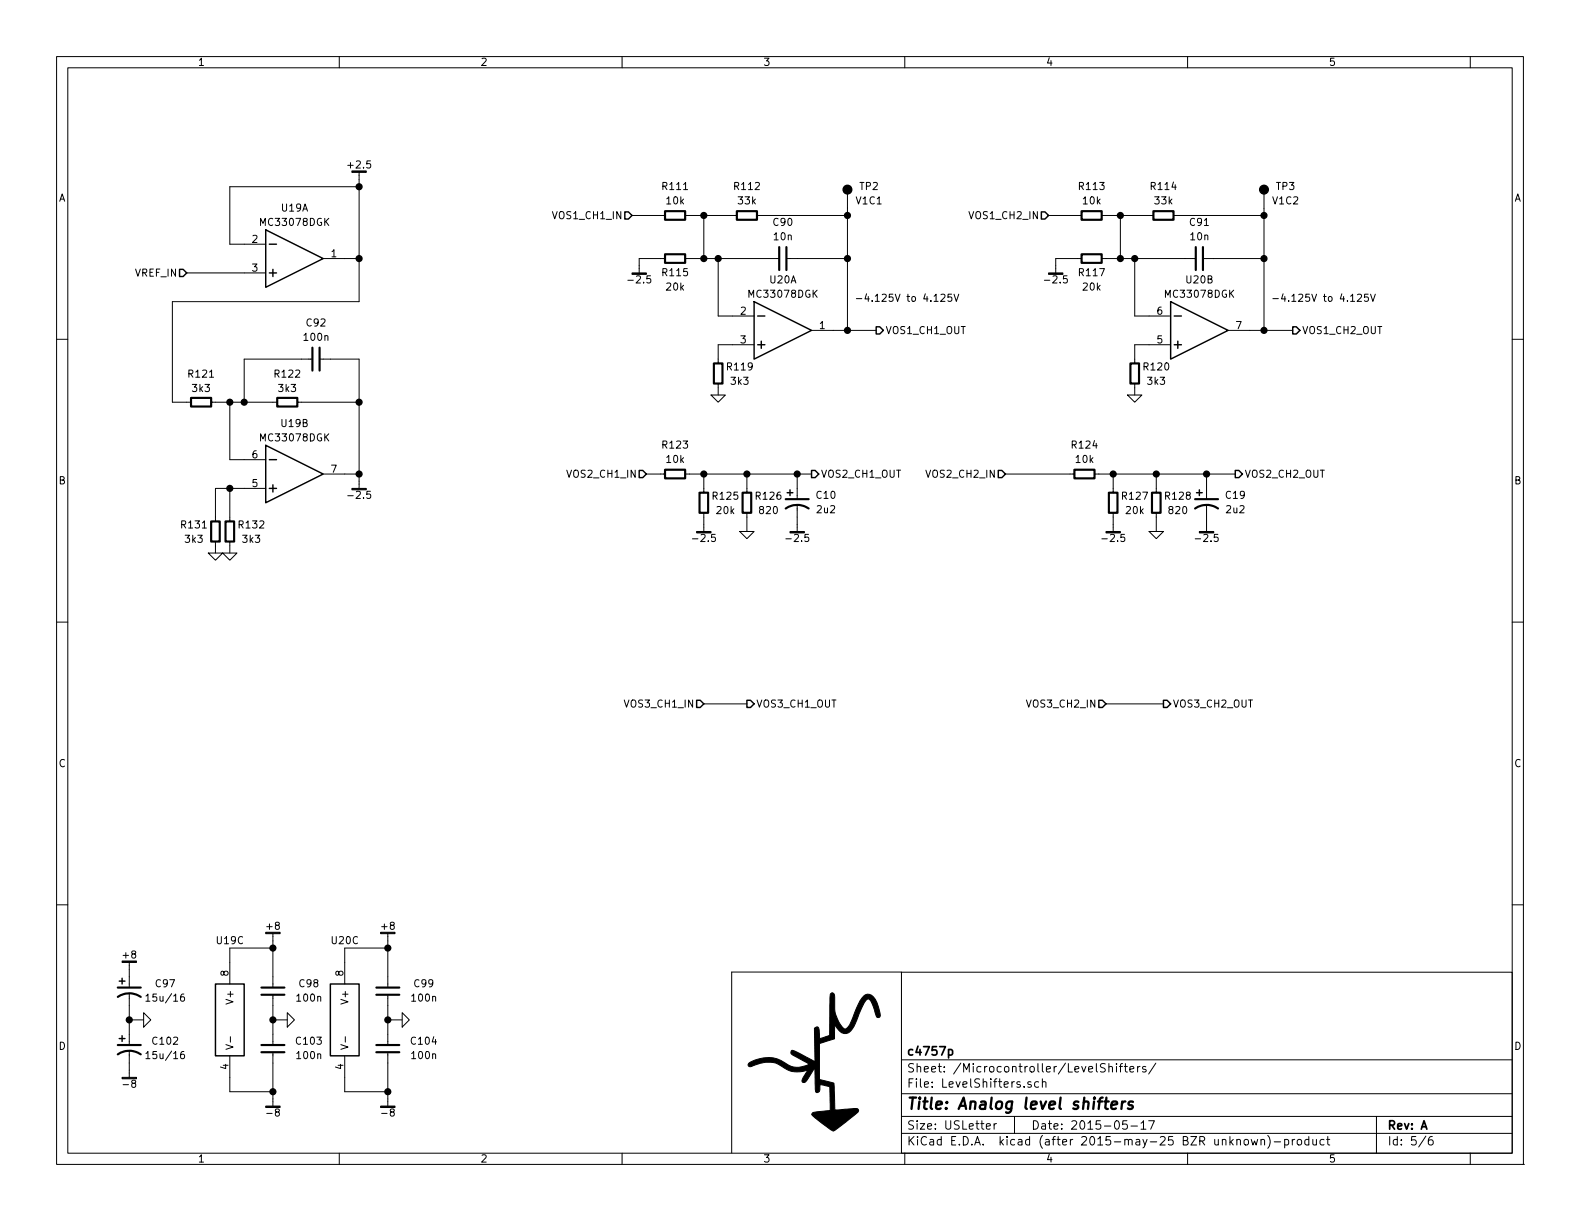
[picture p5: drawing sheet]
EESchema Schematic File Version 2
LIBS:frontend-rescue
LIBS:Xilinx
LIBS:TexasInstruments
LIBS:symbol
LIBS:supertex
LIBS:st_ic
LIBS:ST
LIBS:skyworks
LIBS:silabs
LIBS:semi-trans-TIP
LIBS:semi-trans-TI
LIBS:semi-trans-PZT
LIBS:semi-trans-NXP
LIBS:semi-trans-MPS
LIBS:semi-trans-MMB
LIBS:semi-trans-misc
LIBS:semi-trans-IXYS
LIBS:semi-trans-IntRect
LIBS:semi-trans-Infineon
LIBS:semi-trans-Fairchild
LIBS:semi-trans-DiodesInc
LIBS:semi-trans-BC
LIBS:semi-trans-2N
LIBS:semi-thyristor-2N
LIBS:semi-opto-misc
LIBS:semi-diode-Vishay
LIBS:semi-diode-OnSemi
LIBS:semi-diode-NXP
LIBS:semi-diode-MMB
LIBS:semi-diode-MCC
LIBS:semi-diode-BA
LIBS:semi-diode-1N
LIBS:_semi
LIBS:power
LIBS:pcb
LIBS:pasv-res
LIBS:pasv-ind
LIBS:pasv-cap
LIBS:pasv-Bourns
LIBS:pasv-BiTech
LIBS:passive
LIBS:onsemi
LIBS:NXP
LIBS:Micron
LIBS:Microchip
LIBS:mechanical
LIBS:maxim
LIBS:MACOM
LIBS:logic-7400
LIBS:logic-4000
LIBS:Littelfuse
LIBS:LinearTech
LIBS:_linear
LIBS:Lattice
LIBS:Intersil
LIBS:FTDI
LIBS:Fairchild
LIBS:_electromech
LIBS:display
LIBS:DiodesInc
LIBS:conn-test
LIBS:conn-tagconnect
LIBS:conn-molex
LIBS:conn-linx
LIBS:conn-fci
LIBS:conn-cui
LIBS:conn-100mil
LIBS:conn-2mm
LIBS:Atmel
LIBS:AnalogDevices
LIBS:Altera
LIBS:conn-te
LIBS:Vishay
LIBS:semi-trans-OnSemi
LIBS:semi-trans-Vishay
LIBS:semi-trans-ST
LIBS:semi-trans-AOS
LIBS:frontend-cache
EELAYER 25 0
EELAYER END
$Descr USLetter 11000 8500
encoding utf-8
Sheet 5 6
Title "Analog level shifters"
Date "2015-05-17"
Rev "A"
Comp "c4757p"
Comment1 ""
Comment2 ""
Comment3 ""
Comment4 ""
$EndDescr
$Comp
L -2.5 #PWR?
U 1 1
P 4900 3650
AR Path="/552B011F/55501BE9" Ref="#PWR?"  Part="1" 
AR Path="/552B011F/5550176D/55501BE9" Ref="#PWR0319"  Part="1" 
F 0 "#PWR0319" H 4900 3600 30  0001 C CNN
F 1 "-2.5" H 4900 3550 50  0000 C CNN
F 2 "" H 4900 3650 60  0000 C CNN
F 3 "" H 4900 3650 60  0000 C CNN
	1    4900 3650
	1    0    0    -1  
$EndComp
$Comp
L -2.5 #PWR?
U 1 1
P 4450 1850
AR Path="/552B011F/55501C27" Ref="#PWR?"  Part="1" 
AR Path="/552B011F/5550176D/55501C27" Ref="#PWR0320"  Part="1" 
F 0 "#PWR0320" H 4450 1800 30  0001 C CNN
F 1 "-2.5" H 4450 1750 50  0000 C CNN
F 2 "" H 4450 1850 60  0000 C CNN
F 3 "" H 4450 1850 60  0000 C CNN
	1    4450 1850
	1    0    0    -1  
$EndComp
$Comp
L GND #PWR?
U 1 1
P 5000 2750
AR Path="/552B011F/55501C2D" Ref="#PWR?"  Part="1" 
AR Path="/552B011F/5550176D/55501C2D" Ref="#PWR0321"  Part="1" 
F 0 "#PWR0321" H 5000 2750 30  0001 C CNN
F 1 "GND" H 5000 2680 30  0001 C CNN
F 2 "" H 5000 2750 60  0000 C CNN
F 3 "" H 5000 2750 60  0000 C CNN
	1    5000 2750
	1    0    0    -1  
$EndComp
$Comp
L MC33078DGK U?
U 1 1
P 5400 2300
AR Path="/552B011F/55501C34" Ref="U?"  Part="1" 
AR Path="/552B011F/5550176D/55501C34" Ref="U20"  Part="1" 
F 0 "U20" H 5450 2650 50  0000 C CNN
F 1 "MC33078DGK" H 5450 2550 50  0000 C CNN
F 2 "IPC7351-Nominal:SOP65P490X109-8" H 5400 2050 50  0001 C CNN
F 3 "" V 5400 2450 60  0000 C CNN
F 4 "IC TI MC33078DGK" H 5400 1950 50  0001 C CNN "BOM"
	1    5400 2300
	1    0    0    -1  
$EndComp
Text Notes 5950 2100 0    50   ~ 0
-4.125V to 4.125V
$Comp
L -2.5 #PWR?
U 1 1
P 7350 1850
AR Path="/552B011F/55501C3D" Ref="#PWR?"  Part="1" 
AR Path="/552B011F/5550176D/55501C3D" Ref="#PWR0322"  Part="1" 
F 0 "#PWR0322" H 7350 1800 30  0001 C CNN
F 1 "-2.5" H 7350 1750 50  0000 C CNN
F 2 "" H 7350 1850 60  0000 C CNN
F 3 "" H 7350 1850 60  0000 C CNN
	1    7350 1850
	1    0    0    -1  
$EndComp
$Comp
L GND #PWR?
U 1 1
P 7900 2750
AR Path="/552B011F/55501C43" Ref="#PWR?"  Part="1" 
AR Path="/552B011F/5550176D/55501C43" Ref="#PWR0323"  Part="1" 
F 0 "#PWR0323" H 7900 2750 30  0001 C CNN
F 1 "GND" H 7900 2680 30  0001 C CNN
F 2 "" H 7900 2750 60  0000 C CNN
F 3 "" H 7900 2750 60  0000 C CNN
	1    7900 2750
	1    0    0    -1  
$EndComp
$Comp
L MC33078DGK U?
U 2 1
P 8300 2300
AR Path="/552B011F/55501C4A" Ref="U?"  Part="1" 
AR Path="/552B011F/5550176D/55501C4A" Ref="U20"  Part="2" 
F 0 "U20" H 8350 2650 50  0000 C CNN
F 1 "MC33078DGK" H 8350 2550 50  0000 C CNN
F 2 "IPC7351-Nominal:SOP65P490X109-8" H 8300 2050 50  0001 C CNN
F 3 "" V 8300 2450 60  0000 C CNN
F 4 "IC TI MC33078DGK" H 8300 1950 50  0001 C CNN "BOM"
	2    8300 2300
	1    0    0    -1  
$EndComp
Text Notes 8850 2100 0    50   ~ 0
-4.125V to 4.125V
$Comp
L C-0603 C?
U 1 1
P 2200 2500
AR Path="/552B011F/55501C74" Ref="C?"  Part="1" 
AR Path="/552B011F/5550176D/55501C74" Ref="C92"  Part="1" 
F 0 "C92" V 1950 2500 50  0000 C CNN
F 1 "100n" V 2050 2500 50  0000 C CNN
F 2 "IPC7351-Nominal:CAPC1608X55" H 2200 2500 50  0001 C CNN
F 3 "" H 2190 2475 60  0000 C CNN
F 4 "Value" H 2200 2500 60  0001 C CNN "Manuf"
F 5 "CAP MLCC 100n ≥X7R 25V 20% [0603]" H 3000 3050 60  0001 C CNN "BOM"
	1    2200 2500
	0    1    1    0   
$EndComp
$Comp
L +2.5 #PWR?
U 1 1
P 2500 1250
AR Path="/552B011F/55501C81" Ref="#PWR?"  Part="1" 
AR Path="/552B011F/5550176D/55501C81" Ref="#PWR0324"  Part="1" 
F 0 "#PWR0324" H 2500 1300 30  0001 C CNN
F 1 "+2.5" H 2500 1350 50  0000 C CNN
F 2 "" H 2500 1250 60  0000 C CNN
F 3 "" H 2500 1250 60  0000 C CNN
	1    2500 1250
	1    0    0    -1  
$EndComp
Wire Wire Line
	4900 3650 4900 3600
Wire Wire Line
	5800 2300 6100 2300
Wire Wire Line
	5900 1450 5900 2300
Wire Wire Line
	5000 2200 5100 2200
Connection ~ 5900 1800
Wire Wire Line
	4600 1500 4400 1500
Wire Wire Line
	4450 1850 4450 1800
Wire Wire Line
	4450 1800 4600 1800
Wire Wire Line
	5100 2400 5000 2400
Wire Wire Line
	5000 2400 5000 2500
Wire Wire Line
	5000 2750 5000 2700
Connection ~ 5900 2300
Wire Wire Line
	8700 2300 9000 2300
Wire Wire Line
	8800 1450 8800 2300
Wire Wire Line
	8800 1800 8450 1800
Wire Wire Line
	8200 1500 8800 1500
Connection ~ 8800 1800
Wire Wire Line
	7500 1500 7300 1500
Wire Wire Line
	7350 1850 7350 1800
Wire Wire Line
	7350 1800 7500 1800
Wire Wire Line
	8000 2400 7900 2400
Wire Wire Line
	7900 2400 7900 2500
Wire Wire Line
	7900 2750 7900 2700
Connection ~ 8800 2300
Wire Wire Line
	1500 2800 1900 2800
Wire Wire Line
	1700 3200 1600 3200
Wire Wire Line
	1600 3200 1600 2800
Connection ~ 1600 2800
Wire Wire Line
	2100 2800 2500 2800
Wire Wire Line
	2500 2500 2500 3350
Wire Wire Line
	2500 3300 2400 3300
Wire Wire Line
	2100 2500 1700 2500
Wire Wire Line
	1700 2500 1700 2800
Connection ~ 1700 2800
Wire Wire Line
	2300 2500 2500 2500
Connection ~ 2500 2800
Wire Wire Line
	1500 3400 1700 3400
Wire Wire Line
	1600 3600 1600 3400
Connection ~ 2500 3300
Wire Wire Line
	2500 1250 2500 2100
$Comp
L R-0402 R?
U 1 1
P 5200 1500
AR Path="/552B011F/55501CE8" Ref="R?"  Part="1" 
AR Path="/552B011F/5550176D/55501CE8" Ref="R112"  Part="1" 
F 0 "R112" V 5000 1500 50  0000 C CNN
F 1 "33k" V 5100 1500 50  0000 C CNN
F 2 "IPC7351-Nominal:RESC1005X40" H 5200 1500 50  0001 C CNN
F 3 "" H 5200 1550 60  0000 C CNN
F 4 "Value" H 5200 1500 60  0001 C CNN "Manuf"
F 5 "RES SMD 33k 1% [0402]" H 5950 2050 60  0001 C CNN "BOM"
	1    5200 1500
	0    1    1    0   
$EndComp
$Comp
L R-0402 R?
U 1 1
P 8100 1500
AR Path="/552B011F/55501CF1" Ref="R?"  Part="1" 
AR Path="/552B011F/5550176D/55501CF1" Ref="R114"  Part="1" 
F 0 "R114" V 7900 1500 50  0000 C CNN
F 1 "33k" V 8000 1500 50  0000 C CNN
F 2 "IPC7351-Nominal:RESC1005X40" H 8100 1500 50  0001 C CNN
F 3 "" H 8100 1550 60  0000 C CNN
F 4 "Value" H 8100 1500 60  0001 C CNN "Manuf"
F 5 "RES SMD 33k 1% [0402]" H 8850 2050 60  0001 C CNN "BOM"
	1    8100 1500
	0    1    1    0   
$EndComp
$Comp
L R-0402 R?
U 1 1
P 7600 1500
AR Path="/552B011F/55501D15" Ref="R?"  Part="1" 
AR Path="/552B011F/5550176D/55501D15" Ref="R113"  Part="1" 
F 0 "R113" V 7400 1500 50  0000 C CNN
F 1 "10k" V 7500 1500 50  0000 C CNN
F 2 "IPC7351-Nominal:RESC1005X40" H 7600 1500 50  0001 C CNN
F 3 "" H 7600 1550 60  0000 C CNN
F 4 "Value" H 7600 1500 60  0001 C CNN "Manuf"
F 5 "RES SMD 10k 1% [0402]" H 8350 2050 60  0001 C CNN "BOM"
	1    7600 1500
	0    1    1    0   
$EndComp
$Comp
L R-0402 R?
U 1 1
P 4700 1500
AR Path="/552B011F/55501D27" Ref="R?"  Part="1" 
AR Path="/552B011F/5550176D/55501D27" Ref="R111"  Part="1" 
F 0 "R111" V 4500 1500 50  0000 C CNN
F 1 "10k" V 4600 1500 50  0000 C CNN
F 2 "IPC7351-Nominal:RESC1005X40" H 4700 1500 50  0001 C CNN
F 3 "" H 4700 1550 60  0000 C CNN
F 4 "Value" H 4700 1500 60  0001 C CNN "Manuf"
F 5 "RES SMD 10k 1% [0402]" H 5450 2050 60  0001 C CNN "BOM"
	1    4700 1500
	0    1    1    0   
$EndComp
$Comp
L R-0402 R?
U 1 1
P 4700 1800
AR Path="/552B011F/55501D39" Ref="R?"  Part="1" 
AR Path="/552B011F/5550176D/55501D39" Ref="R115"  Part="1" 
F 0 "R115" V 4800 1800 50  0000 C CNN
F 1 "20k" V 4900 1800 50  0000 C CNN
F 2 "IPC7351-Nominal:RESC1005X40" H 4700 1800 50  0001 C CNN
F 3 "" H 4700 1850 60  0000 C CNN
F 4 "Value" H 4700 1800 60  0001 C CNN "Manuf"
F 5 "RES SMD 20k 1% [0402]" H 5450 2350 60  0001 C CNN "BOM"
	1    4700 1800
	0    1    1    0   
$EndComp
$Comp
L R-0402 R?
U 1 1
P 7600 1800
AR Path="/552B011F/55501D4B" Ref="R?"  Part="1" 
AR Path="/552B011F/5550176D/55501D4B" Ref="R117"  Part="1" 
F 0 "R117" V 7700 1800 50  0000 C CNN
F 1 "20k" V 7800 1800 50  0000 C CNN
F 2 "IPC7351-Nominal:RESC1005X40" H 7600 1800 50  0001 C CNN
F 3 "" H 7600 1850 60  0000 C CNN
F 4 "Value" H 7600 1800 60  0001 C CNN "Manuf"
F 5 "RES SMD 20k 1% [0402]" H 8350 2350 60  0001 C CNN "BOM"
	1    7600 1800
	0    1    1    0   
$EndComp
$Comp
L R-0402 R?
U 1 1
P 5000 2600
AR Path="/552B011F/55501D5D" Ref="R?"  Part="1" 
AR Path="/552B011F/5550176D/55501D5D" Ref="R119"  Part="1" 
F 0 "R119" H 4850 2550 50  0000 C CNN
F 1 "3k3" H 4850 2650 50  0000 C CNN
F 2 "IPC7351-Nominal:RESC1005X40" H 5000 2600 50  0001 C CNN
F 3 "" H 5000 2650 60  0000 C CNN
F 4 "Value" H 5000 2600 60  0001 C CNN "Manuf"
F 5 "RES SMD 3k3 1% [0402]" H 5750 3150 60  0001 C CNN "BOM"
	1    5000 2600
	-1   0    0    1   
$EndComp
$Comp
L R-0402 R?
U 1 1
P 7900 2600
AR Path="/552B011F/55501D66" Ref="R?"  Part="1" 
AR Path="/552B011F/5550176D/55501D66" Ref="R120"  Part="1" 
F 0 "R120" H 7750 2550 50  0000 C CNN
F 1 "3k3" H 7750 2650 50  0000 C CNN
F 2 "IPC7351-Nominal:RESC1005X40" H 7900 2600 50  0001 C CNN
F 3 "" H 7900 2650 60  0000 C CNN
F 4 "Value" H 7900 2600 60  0001 C CNN "Manuf"
F 5 "RES SMD 3k3 1% [0402]" H 8650 3150 60  0001 C CNN "BOM"
	1    7900 2600
	-1   0    0    1   
$EndComp
$Comp
L GND #PWR?
U 1 1
P 1600 3850
AR Path="/552B011F/55501D6D" Ref="#PWR?"  Part="1" 
AR Path="/552B011F/5550176D/55501D6D" Ref="#PWR0325"  Part="1" 
F 0 "#PWR0325" H 1600 3850 30  0001 C CNN
F 1 "GND" H 1600 3780 30  0001 C CNN
F 2 "" H 1600 3850 60  0000 C CNN
F 3 "" H 1600 3850 60  0000 C CNN
	1    1600 3850
	1    0    0    -1  
$EndComp
Wire Wire Line
	1600 3850 1600 3800
$Comp
L GND #PWR?
U 1 1
P 1500 3850
AR Path="/552B011F/55501D74" Ref="#PWR?"  Part="1" 
AR Path="/552B011F/5550176D/55501D74" Ref="#PWR0326"  Part="1" 
F 0 "#PWR0326" H 1500 3850 30  0001 C CNN
F 1 "GND" H 1500 3780 30  0001 C CNN
F 2 "" H 1500 3850 60  0000 C CNN
F 3 "" H 1500 3850 60  0000 C CNN
	1    1500 3850
	1    0    0    -1  
$EndComp
Wire Wire Line
	1500 3850 1500 3800
Wire Wire Line
	1500 3600 1500 3400
Connection ~ 1600 3400
$Comp
L MC33078DGK U?
U 2 1
P 2000 3300
AR Path="/552B011F/55501D7E" Ref="U?"  Part="1" 
AR Path="/552B011F/5550176D/55501D7E" Ref="U19"  Part="2" 
F 0 "U19" H 2050 3650 50  0000 C CNN
F 1 "MC33078DGK" H 2050 3550 50  0000 C CNN
F 2 "IPC7351-Nominal:SOP65P490X109-8" H 2000 3050 50  0001 C CNN
F 3 "" V 2000 3450 60  0000 C CNN
F 4 "IC TI MC33078DGK" H 2000 2950 50  0001 C CNN "BOM"
	2    2000 3300
	1    0    0    -1  
$EndComp
Wire Wire Line
	4900 1500 4900 1800
Connection ~ 4900 1500
Connection ~ 4900 1800
$Comp
L C-0402 C?
U 1 1
P 5450 1800
AR Path="/54E51D33/55501DC3" Ref="C?"  Part="1" 
AR Path="/552B011F/55501DC3" Ref="C?"  Part="1" 
AR Path="/552B011F/5550176D/55501DC3" Ref="C90"  Part="1" 
F 0 "C90" V 5200 1800 50  0000 C CNN
F 1 "10n" V 5300 1800 50  0000 C CNN
F 2 "IPC7351-Nominal:CAPC1005X55" H 5450 1800 50  0001 C CNN
F 3 "" H 5440 1775 60  0000 C CNN
F 4 "Value" H 5450 1800 60  0001 C CNN "Manuf"
F 5 "CAP MLCC 10n ≥X7R 16V 20% [0402]" H 6250 2350 60  0001 C CNN "BOM"
	1    5450 1800
	0    1    1    0   
$EndComp
Wire Wire Line
	4800 1800 5350 1800
Wire Wire Line
	5550 1800 5900 1800
Wire Wire Line
	5900 1500 5300 1500
Wire Wire Line
	4800 1500 5100 1500
$Comp
L MC33078DGK U?
U 1 1
P 2000 1800
AR Path="/552B011F/55501DD3" Ref="U?"  Part="1" 
AR Path="/552B011F/5550176D/55501DD3" Ref="U19"  Part="1" 
F 0 "U19" H 2050 2150 50  0000 C CNN
F 1 "MC33078DGK" H 2050 2050 50  0000 C CNN
F 2 "IPC7351-Nominal:SOP65P490X109-8" H 2000 1550 50  0001 C CNN
F 3 "" V 2000 1950 60  0000 C CNN
F 4 "IC TI MC33078DGK" H 2000 1450 50  0001 C CNN "BOM"
	1    2000 1800
	1    0    0    -1  
$EndComp
Wire Wire Line
	1700 1900 1300 1900
Wire Wire Line
	1700 1700 1600 1700
Wire Wire Line
	1600 1700 1600 1300
Wire Wire Line
	1600 1300 2500 1300
Connection ~ 2500 1800
$Comp
L R-0402 R?
U 1 1
P 1400 2800
AR Path="/552B011F/55501DE2" Ref="R?"  Part="1" 
AR Path="/552B011F/5550176D/55501DE2" Ref="R121"  Part="1" 
F 0 "R121" V 1600 2800 50  0000 C CNN
F 1 "3k3" V 1500 2800 50  0000 C CNN
F 2 "IPC7351-Nominal:RESC1005X40" H 1400 2800 50  0001 C CNN
F 3 "" H 1400 2850 60  0000 C CNN
F 4 "Value" H 1400 2800 60  0001 C CNN "Manuf"
F 5 "RES SMD 3k3 1% [0402]" H 2150 3350 60  0001 C CNN "BOM"
	1    1400 2800
	0    -1   -1   0   
$EndComp
$Comp
L R-0402 R?
U 1 1
P 2000 2800
AR Path="/552B011F/55501DEB" Ref="R?"  Part="1" 
AR Path="/552B011F/5550176D/55501DEB" Ref="R122"  Part="1" 
F 0 "R122" V 2200 2800 50  0000 C CNN
F 1 "3k3" V 2100 2800 50  0000 C CNN
F 2 "IPC7351-Nominal:RESC1005X40" H 2000 2800 50  0001 C CNN
F 3 "" H 2000 2850 60  0000 C CNN
F 4 "Value" H 2000 2800 60  0001 C CNN "Manuf"
F 5 "RES SMD 3k3 1% [0402]" H 2750 3350 60  0001 C CNN "BOM"
	1    2000 2800
	0    -1   -1   0   
$EndComp
$Comp
L R-0402 R?
U 1 1
P 1600 3700
AR Path="/552B011F/55501DF4" Ref="R?"  Part="1" 
AR Path="/552B011F/5550176D/55501DF4" Ref="R132"  Part="1" 
F 0 "R132" H 1450 3650 50  0000 C CNN
F 1 "3k3" H 1450 3750 50  0000 C CNN
F 2 "IPC7351-Nominal:RESC1005X40" H 1600 3700 50  0001 C CNN
F 3 "" H 1600 3750 60  0000 C CNN
F 4 "Value" H 1600 3700 60  0001 C CNN "Manuf"
F 5 "RES SMD 3k3 1% [0402]" H 2350 4250 60  0001 C CNN "BOM"
	1    1600 3700
	-1   0    0    1   
$EndComp
$Comp
L R-0402 R?
U 1 1
P 1500 3700
AR Path="/552B011F/55501DFD" Ref="R?"  Part="1" 
AR Path="/552B011F/5550176D/55501DFD" Ref="R131"  Part="1" 
F 0 "R131" H 1350 3650 50  0000 C CNN
F 1 "3k3" H 1350 3750 50  0000 C CNN
F 2 "IPC7351-Nominal:RESC1005X40" H 1500 3700 50  0001 C CNN
F 3 "" H 1500 3750 60  0000 C CNN
F 4 "Value" H 1500 3700 60  0001 C CNN "Manuf"
F 5 "RES SMD 3k3 1% [0402]" H 2250 4250 60  0001 C CNN "BOM"
	1    1500 3700
	1    0    0    1   
$EndComp
$Comp
L C-0402 C?
U 1 1
P 8350 1800
AR Path="/54E51D33/55501E06" Ref="C?"  Part="1" 
AR Path="/552B011F/55501E06" Ref="C?"  Part="1" 
AR Path="/552B011F/5550176D/55501E06" Ref="C91"  Part="1" 
F 0 "C91" V 8100 1800 50  0000 C CNN
F 1 "10n" V 8200 1800 50  0000 C CNN
F 2 "IPC7351-Nominal:CAPC1005X55" H 8350 1800 50  0001 C CNN
F 3 "" H 8340 1775 60  0000 C CNN
F 4 "Value" H 8350 1800 60  0001 C CNN "Manuf"
F 5 "CAP MLCC 10n ≥X7R 16V 20% [0402]" H 9150 2350 60  0001 C CNN "BOM"
	1    8350 1800
	0    1    1    0   
$EndComp
Wire Wire Line
	7900 2200 8000 2200
$Comp
L GND #PWR?
U 1 1
P 2000 7100
AR Path="/552B011F/55504415" Ref="#PWR?"  Part="1" 
AR Path="/552B011F/5550176D/55504415" Ref="#PWR0327"  Part="1" 
F 0 "#PWR0327" H 2000 7100 30  0001 C CNN
F 1 "GND" H 2000 7030 30  0001 C CNN
F 2 "" H 2000 7100 60  0000 C CNN
F 3 "" H 2000 7100 60  0000 C CNN
	1    2000 7100
	0    -1   -1   0   
$EndComp
$Comp
L GND #PWR?
U 1 1
P 2800 7100
AR Path="/552B011F/5550441B" Ref="#PWR?"  Part="1" 
AR Path="/552B011F/5550176D/5550441B" Ref="#PWR0328"  Part="1" 
F 0 "#PWR0328" H 2800 7100 30  0001 C CNN
F 1 "GND" H 2800 7030 30  0001 C CNN
F 2 "" H 2800 7100 60  0000 C CNN
F 3 "" H 2800 7100 60  0000 C CNN
	1    2800 7100
	0    -1   -1   0   
$EndComp
Wire Wire Line
	1900 7000 1900 7200
Wire Wire Line
	2000 7100 1900 7100
Connection ~ 1900 7100
Wire Wire Line
	1600 6600 1900 6600
Wire Wire Line
	1900 6550 1900 6800
Wire Wire Line
	1900 7400 1900 7650
Wire Wire Line
	1600 7600 1900 7600
Connection ~ 1900 6600
Connection ~ 1900 7600
Wire Wire Line
	1600 7500 1600 7600
Wire Wire Line
	1600 6600 1600 6700
Wire Wire Line
	2700 7000 2700 7200
Wire Wire Line
	2800 7100 2700 7100
Connection ~ 2700 7100
Wire Wire Line
	2400 6600 2700 6600
Wire Wire Line
	2700 6550 2700 6800
Wire Wire Line
	2700 7400 2700 7650
Wire Wire Line
	2400 7600 2700 7600
Connection ~ 2700 6600
Connection ~ 2700 7600
Wire Wire Line
	2400 7600 2400 7500
Wire Wire Line
	2400 6700 2400 6600
$Comp
L MC33078DGK U?
U 3 1
P 1600 7100
AR Path="/552B011F/5550445A" Ref="U?"  Part="3" 
AR Path="/552B011F/5550176D/5550445A" Ref="U19"  Part="3" 
F 0 "U19" H 1600 7650 50  0000 C CNN
F 1 "MC33078DGK" H 1650 7350 50  0001 C CNN
F 2 "IPC7351-Nominal:SOP65P490X109-8" H 1600 6850 50  0001 C CNN
F 3 "" V 1600 7250 60  0000 C CNN
F 4 "IC TI MC33078DGK" H 1600 6750 50  0001 C CNN "BOM"
	3    1600 7100
	1    0    0    -1  
$EndComp
$Comp
L MC33078DGK U?
U 3 1
P 2400 7100
AR Path="/552B011F/55504462" Ref="U?"  Part="3" 
AR Path="/552B011F/5550176D/55504462" Ref="U20"  Part="3" 
F 0 "U20" H 2400 7650 50  0000 C CNN
F 1 "MC33078DGK" H 2450 7350 50  0001 C CNN
F 2 "IPC7351-Nominal:SOP65P490X109-8" H 2400 6850 50  0001 C CNN
F 3 "" V 2400 7250 60  0000 C CNN
F 4 "IC TI MC33078DGK" H 2400 6750 50  0001 C CNN "BOM"
	3    2400 7100
	1    0    0    -1  
$EndComp
$Comp
L +8 #PWR?
U 1 1
P 1900 6550
AR Path="/552B011F/55504479" Ref="#PWR?"  Part="1" 
AR Path="/552B011F/5550176D/55504479" Ref="#PWR0329"  Part="1" 
F 0 "#PWR0329" H 1900 6600 30  0001 C CNN
F 1 "+8" H 1900 6650 50  0000 C CNN
F 2 "" H 1900 6550 60  0000 C CNN
F 3 "" H 1900 6550 60  0000 C CNN
	1    1900 6550
	1    0    0    -1  
$EndComp
$Comp
L +8 #PWR?
U 1 1
P 2700 6550
AR Path="/552B011F/5550447F" Ref="#PWR?"  Part="1" 
AR Path="/552B011F/5550176D/5550447F" Ref="#PWR0330"  Part="1" 
F 0 "#PWR0330" H 2700 6600 30  0001 C CNN
F 1 "+8" H 2700 6650 50  0000 C CNN
F 2 "" H 2700 6550 60  0000 C CNN
F 3 "" H 2700 6550 60  0000 C CNN
	1    2700 6550
	1    0    0    -1  
$EndComp
$Comp
L -8 #PWR?
U 1 1
P 2700 7650
AR Path="/552B011F/5550449D" Ref="#PWR?"  Part="1" 
AR Path="/552B011F/5550176D/5550449D" Ref="#PWR0331"  Part="1" 
F 0 "#PWR0331" H 2700 7600 30  0001 C CNN
F 1 "-8" H 2700 7550 50  0000 C CNN
F 2 "" H 2700 7650 60  0000 C CNN
F 3 "" H 2700 7650 60  0000 C CNN
	1    2700 7650
	1    0    0    -1  
$EndComp
$Comp
L -8 #PWR?
U 1 1
P 1900 7650
AR Path="/552B011F/555044A3" Ref="#PWR?"  Part="1" 
AR Path="/552B011F/5550176D/555044A3" Ref="#PWR0332"  Part="1" 
F 0 "#PWR0332" H 1900 7600 30  0001 C CNN
F 1 "-8" H 1900 7550 50  0000 C CNN
F 2 "" H 1900 7650 60  0000 C CNN
F 3 "" H 1900 7650 60  0000 C CNN
	1    1900 7650
	1    0    0    -1  
$EndComp
$Comp
L C-0603 C?
U 1 1
P 1900 6900
AR Path="/54E51D33/555044AB" Ref="C?"  Part="1" 
AR Path="/552B011F/555044AB" Ref="C?"  Part="1" 
AR Path="/552B011F/5550176D/555044AB" Ref="C98"  Part="1" 
F 0 "C98" H 2150 6950 50  0000 C CNN
F 1 "100n" H 2150 6850 50  0000 C CNN
F 2 "IPC7351-Nominal:CAPC1608X55" H 1900 6900 50  0001 C CNN
F 3 "" H 1890 6875 60  0000 C CNN
F 4 "Value" H 1900 6900 60  0001 C CNN "Manuf"
F 5 "CAP MLCC 100n ≥X5R 16V 20% [0603]" H 2700 7450 60  0001 C CNN "BOM"
	1    1900 6900
	1    0    0    -1  
$EndComp
$Comp
L C-0603 C?
U 1 1
P 1900 7300
AR Path="/54E51D33/555044B4" Ref="C?"  Part="1" 
AR Path="/552B011F/555044B4" Ref="C?"  Part="1" 
AR Path="/552B011F/5550176D/555044B4" Ref="C103"  Part="1" 
F 0 "C103" H 2150 7350 50  0000 C CNN
F 1 "100n" H 2150 7250 50  0000 C CNN
F 2 "IPC7351-Nominal:CAPC1608X55" H 1900 7300 50  0001 C CNN
F 3 "" H 1890 7275 60  0000 C CNN
F 4 "Value" H 1900 7300 60  0001 C CNN "Manuf"
F 5 "CAP MLCC 100n ≥X5R 16V 20% [0603]" H 2700 7850 60  0001 C CNN "BOM"
	1    1900 7300
	1    0    0    -1  
$EndComp
$Comp
L C-0603 C?
U 1 1
P 2700 7300
AR Path="/54E51D33/555044BD" Ref="C?"  Part="1" 
AR Path="/552B011F/555044BD" Ref="C?"  Part="1" 
AR Path="/552B011F/5550176D/555044BD" Ref="C104"  Part="1" 
F 0 "C104" H 2950 7350 50  0000 C CNN
F 1 "100n" H 2950 7250 50  0000 C CNN
F 2 "IPC7351-Nominal:CAPC1608X55" H 2700 7300 50  0001 C CNN
F 3 "" H 2690 7275 60  0000 C CNN
F 4 "Value" H 2700 7300 60  0001 C CNN "Manuf"
F 5 "CAP MLCC 100n ≥X5R 16V 20% [0603]" H 3500 7850 60  0001 C CNN "BOM"
	1    2700 7300
	1    0    0    -1  
$EndComp
$Comp
L C-0603 C?
U 1 1
P 2700 6900
AR Path="/54E51D33/555044C6" Ref="C?"  Part="1" 
AR Path="/552B011F/555044C6" Ref="C?"  Part="1" 
AR Path="/552B011F/5550176D/555044C6" Ref="C99"  Part="1" 
F 0 "C99" H 2950 6950 50  0000 C CNN
F 1 "100n" H 2950 6850 50  0000 C CNN
F 2 "IPC7351-Nominal:CAPC1608X55" H 2700 6900 50  0001 C CNN
F 3 "" H 2690 6875 60  0000 C CNN
F 4 "Value" H 2700 6900 60  0001 C CNN "Manuf"
F 5 "CAP MLCC 100n ≥X5R 16V 20% [0603]" H 3500 7450 60  0001 C CNN "BOM"
	1    2700 6900
	1    0    0    -1  
$EndComp
Connection ~ 2500 1300
Wire Wire Line
	2500 1800 2400 1800
Wire Wire Line
	2500 2100 1200 2100
Wire Wire Line
	1200 2100 1200 2800
Wire Wire Line
	1200 2800 1300 2800
$Comp
L -2.5 #PWR0333
U 1 1
P 2500 3350
F 0 "#PWR0333" H 2500 3300 30  0001 C CNN
F 1 "-2.5" H 2500 3250 50  0000 C CNN
F 2 "" H 2500 3350 60  0000 C CNN
F 3 "" H 2500 3350 60  0000 C CNN
	1    2500 3350
	1    0    0    -1  
$EndComp
Text HLabel 1300 1900 0    50   Input ~ 0
VREF_IN
Text HLabel 4400 1500 0    50   Input ~ 0
VOS1_CH1_IN
Text HLabel 4500 3300 0    50   Input ~ 0
VOS2_CH1_IN
Text HLabel 4900 4900 0    50   Input ~ 0
VOS3_CH1_IN
Text HLabel 7300 1500 0    50   Input ~ 0
VOS1_CH2_IN
Text HLabel 7000 3300 0    50   Input ~ 0
VOS2_CH2_IN
Text HLabel 7700 4900 0    50   Input ~ 0
VOS3_CH2_IN
Text HLabel 6100 2300 2    50   Output ~ 0
VOS1_CH1_OUT
Text HLabel 5650 3300 2    50   Output ~ 0
VOS2_CH1_OUT
Text HLabel 5200 4900 2    50   Output ~ 0
VOS3_CH1_OUT
Text HLabel 9000 2300 2    50   Output ~ 0
VOS1_CH2_OUT
Text HLabel 8600 3300 2    50   Output ~ 0
VOS2_CH2_OUT
Text HLabel 8100 4900 2    50   Output ~ 0
VOS3_CH2_OUT
$Comp
L C-TANT-3528-21 C?
U 1 1
P 900 6900
AR Path="/552B011F/555578F2" Ref="C?"  Part="1" 
AR Path="/552B011F/5550176D/555578F2" Ref="C97"  Part="1" 
F 0 "C97" H 1150 6950 50  0000 C CNN
F 1 "15u/16" H 1150 6850 50  0000 C CNN
F 2 "IPC7351-Nominal:CAPMP3528X210" H 900 6900 50  0001 C CNN
F 3 "" H 890 6875 60  0000 C CNN
F 4 "#CAP TANT 15u 16V [3528]" H 900 6900 60  0001 C CNN "BOM"
	1    900  6900
	1    0    0    -1  
$EndComp
$Comp
L C-TANT-3528-21 C?
U 1 1
P 900 7300
AR Path="/552B011F/55557975" Ref="C?"  Part="1" 
AR Path="/552B011F/5550176D/55557975" Ref="C102"  Part="1" 
F 0 "C102" H 1150 7350 50  0000 C CNN
F 1 "15u/16" H 1150 7250 50  0000 C CNN
F 2 "IPC7351-Nominal:CAPMP3528X210" H 900 7300 50  0001 C CNN
F 3 "" H 890 7275 60  0000 C CNN
F 4 "#CAP TANT 15u 16V [3528]" H 900 7300 60  0001 C CNN "BOM"
	1    900  7300
	1    0    0    -1  
$EndComp
Wire Wire Line
	900  7000 900  7200
$Comp
L GND #PWR?
U 1 1
P 1000 7100
AR Path="/552B011F/55557C19" Ref="#PWR?"  Part="1" 
AR Path="/552B011F/5550176D/55557C19" Ref="#PWR0334"  Part="1" 
F 0 "#PWR0334" H 1000 7100 30  0001 C CNN
F 1 "GND" H 1000 7030 30  0001 C CNN
F 2 "" H 1000 7100 60  0000 C CNN
F 3 "" H 1000 7100 60  0000 C CNN
	1    1000 7100
	0    -1   -1   0   
$EndComp
Wire Wire Line
	1000 7100 900  7100
Connection ~ 900  7100
$Comp
L +8 #PWR?
U 1 1
P 900 6750
AR Path="/552B011F/55557E5D" Ref="#PWR?"  Part="1" 
AR Path="/552B011F/5550176D/55557E5D" Ref="#PWR0335"  Part="1" 
F 0 "#PWR0335" H 900 6800 30  0001 C CNN
F 1 "+8" H 900 6850 50  0000 C CNN
F 2 "" H 900 6750 60  0000 C CNN
F 3 "" H 900 6750 60  0000 C CNN
	1    900  6750
	1    0    0    -1  
$EndComp
Wire Wire Line
	900  6750 900  6800
$Comp
L -8 #PWR?
U 1 1
P 900 7450
AR Path="/552B011F/55558024" Ref="#PWR?"  Part="1" 
AR Path="/552B011F/5550176D/55558024" Ref="#PWR0336"  Part="1" 
F 0 "#PWR0336" H 900 7400 30  0001 C CNN
F 1 "-8" H 900 7350 50  0000 C CNN
F 2 "" H 900 7450 60  0000 C CNN
F 3 "" H 900 7450 60  0000 C CNN
	1    900  7450
	1    0    0    -1  
$EndComp
Wire Wire Line
	900  7450 900  7400
$Comp
L TESTPOINT TP2
U 1 1
P 5900 1450
F 0 "TP2" H 6050 1600 50  0000 C CNN
F 1 "V1C1" H 6050 1500 50  0000 C CNN
F 2 "conn-test:TEST-SMD-SMALL" H 5900 1450 50  0001 C CNN
F 3 "" H 5900 1450 50  0000 C CNN
	1    5900 1450
	1    0    0    -1  
$EndComp
Connection ~ 5900 1500
$Comp
L TESTPOINT TP3
U 1 1
P 8800 1450
F 0 "TP3" H 8950 1600 50  0000 C CNN
F 1 "V1C2" H 8950 1500 50  0000 C CNN
F 2 "conn-test:TEST-SMD-SMALL" H 8800 1450 50  0001 C CNN
F 3 "" H 8800 1450 50  0000 C CNN
	1    8800 1450
	1    0    0    -1  
$EndComp
Connection ~ 8800 1500
Wire Wire Line
	7700 4900 8100 4900
Wire Wire Line
	4900 4900 5200 4900
$Comp
L R-0402 R123
U 1 1
P 4700 3300
F 0 "R123" V 4500 3300 50  0000 C CNN
F 1 "10k" V 4600 3300 50  0000 C CNN
F 2 "IPC7351-Nominal:RESC1005X40" H 4700 3300 50  0001 C CNN
F 3 "" H 4700 3350 60  0000 C CNN
F 4 "Value" H 4700 3300 60  0001 C CNN "Manuf"
F 5 "RES SMD 10k 1% [0402]" H 5450 3850 60  0001 C CNN "BOM"
	1    4700 3300
	0    1    1    0   
$EndComp
$Comp
L R-0402 R125
U 1 1
P 4900 3500
F 0 "R125" H 4750 3450 50  0000 C CNN
F 1 "20k" H 4750 3550 50  0000 C CNN
F 2 "IPC7351-Nominal:RESC1005X40" H 4900 3500 50  0001 C CNN
F 3 "" H 4900 3550 60  0000 C CNN
F 4 "Value" H 4900 3500 60  0001 C CNN "Manuf"
F 5 "RES SMD 20k 1% [0402]" H 5650 4050 60  0001 C CNN "BOM"
	1    4900 3500
	-1   0    0    1   
$EndComp
Wire Wire Line
	4900 3300 4900 3400
$Comp
L R-0402 R126
U 1 1
P 5200 3500
F 0 "R126" H 5050 3450 50  0000 C CNN
F 1 "820" H 5050 3550 50  0000 C CNN
F 2 "IPC7351-Nominal:RESC1005X40" H 5200 3500 50  0001 C CNN
F 3 "" H 5200 3550 60  0000 C CNN
F 4 "Value" H 5200 3500 60  0001 C CNN "Manuf"
F 5 "RES SMD 820 1% [0402]" H 5950 4050 60  0001 C CNN "BOM"
	1    5200 3500
	-1   0    0    1   
$EndComp
Wire Wire Line
	5200 3300 5200 3400
Connection ~ 4900 3300
$Comp
L GND #PWR0337
U 1 1
P 5200 3700
F 0 "#PWR0337" H 5200 3700 30  0001 C CNN
F 1 "GND" H 5200 3630 30  0001 C CNN
F 2 "" H 5200 3700 60  0000 C CNN
F 3 "" H 5200 3700 60  0000 C CNN
	1    5200 3700
	1    0    0    -1  
$EndComp
Wire Wire Line
	5200 3700 5200 3600
Connection ~ 5200 3300
Wire Wire Line
	4800 3300 5650 3300
Wire Wire Line
	4600 3300 4500 3300
$Comp
L -2.5 #PWR?
U 1 1
P 7750 3650
AR Path="/552B011F/555BC6E4" Ref="#PWR?"  Part="1" 
AR Path="/552B011F/5550176D/555BC6E4" Ref="#PWR0338"  Part="1" 
F 0 "#PWR0338" H 7750 3600 30  0001 C CNN
F 1 "-2.5" H 7750 3550 50  0000 C CNN
F 2 "" H 7750 3650 60  0000 C CNN
F 3 "" H 7750 3650 60  0000 C CNN
	1    7750 3650
	1    0    0    -1  
$EndComp
Wire Wire Line
	7750 3650 7750 3600
$Comp
L R-0402 R124
U 1 1
P 7550 3300
F 0 "R124" V 7350 3300 50  0000 C CNN
F 1 "10k" V 7450 3300 50  0000 C CNN
F 2 "IPC7351-Nominal:RESC1005X40" H 7550 3300 50  0001 C CNN
F 3 "" H 7550 3350 60  0000 C CNN
F 4 "Value" H 7550 3300 60  0001 C CNN "Manuf"
F 5 "RES SMD 10k 1% [0402]" H 8300 3850 60  0001 C CNN "BOM"
	1    7550 3300
	0    1    1    0   
$EndComp
$Comp
L R-0402 R127
U 1 1
P 7750 3500
F 0 "R127" H 7600 3450 50  0000 C CNN
F 1 "20k" H 7600 3550 50  0000 C CNN
F 2 "IPC7351-Nominal:RESC1005X40" H 7750 3500 50  0001 C CNN
F 3 "" H 7750 3550 60  0000 C CNN
F 4 "Value" H 7750 3500 60  0001 C CNN "Manuf"
F 5 "RES SMD 20k 1% [0402]" H 8500 4050 60  0001 C CNN "BOM"
	1    7750 3500
	-1   0    0    1   
$EndComp
Wire Wire Line
	7750 3300 7750 3400
$Comp
L R-0402 R128
U 1 1
P 8050 3500
F 0 "R128" H 7900 3450 50  0000 C CNN
F 1 "820" H 7900 3550 50  0000 C CNN
F 2 "IPC7351-Nominal:RESC1005X40" H 8050 3500 50  0001 C CNN
F 3 "" H 8050 3550 60  0000 C CNN
F 4 "Value" H 8050 3500 60  0001 C CNN "Manuf"
F 5 "RES SMD 820 1% [0402]" H 8800 4050 60  0001 C CNN "BOM"
	1    8050 3500
	-1   0    0    1   
$EndComp
Wire Wire Line
	8050 3300 8050 3400
Connection ~ 7750 3300
$Comp
L GND #PWR0339
U 1 1
P 8050 3700
F 0 "#PWR0339" H 8050 3700 30  0001 C CNN
F 1 "GND" H 8050 3630 30  0001 C CNN
F 2 "" H 8050 3700 60  0000 C CNN
F 3 "" H 8050 3700 60  0000 C CNN
	1    8050 3700
	1    0    0    -1  
$EndComp
Wire Wire Line
	8050 3700 8050 3600
Connection ~ 8050 3300
Wire Wire Line
	7650 3300 8600 3300
Wire Wire Line
	7000 3300 7450 3300
$Comp
L C-TANT-2012-12 C?
U 1 1
P 5550 3500
AR Path="/552B011F/556693D2" Ref="C?"  Part="1" 
AR Path="/552B011F/5550176D/556693D2" Ref="C10"  Part="1" 
F 0 "C10" H 5750 3550 50  0000 C CNN
F 1 "2u2" H 5750 3450 50  0000 C CNN
F 2 "IPC7351-Nominal:CAPMP2013X120" H 5550 3500 50  0001 C CNN
F 3 "" H 5540 3475 60  0000 C CNN
F 4 "#CAP TANT 2u2 6.3V [2012]" H 5550 3500 60  0001 C CNN "BOM"
	1    5550 3500
	1    0    0    -1  
$EndComp
Wire Wire Line
	5550 3400 5550 3300
Connection ~ 5550 3300
$Comp
L -2.5 #PWR?
U 1 1
P 5550 3650
AR Path="/552B011F/5566954E" Ref="#PWR?"  Part="1" 
AR Path="/552B011F/5550176D/5566954E" Ref="#PWR0340"  Part="1" 
F 0 "#PWR0340" H 5550 3600 30  0001 C CNN
F 1 "-2.5" H 5550 3550 50  0000 C CNN
F 2 "" H 5550 3650 60  0000 C CNN
F 3 "" H 5550 3650 60  0000 C CNN
	1    5550 3650
	1    0    0    -1  
$EndComp
Wire Wire Line
	5550 3650 5550 3600
$Comp
L C-TANT-2012-12 C?
U 1 1
P 8400 3500
AR Path="/552B011F/55669707" Ref="C?"  Part="1" 
AR Path="/552B011F/5550176D/55669707" Ref="C19"  Part="1" 
F 0 "C19" H 8600 3550 50  0000 C CNN
F 1 "2u2" H 8600 3450 50  0000 C CNN
F 2 "IPC7351-Nominal:CAPMP2013X120" H 8400 3500 50  0001 C CNN
F 3 "" H 8390 3475 60  0000 C CNN
F 4 "#CAP TANT 2u2 6.3V [2012]" H 8400 3500 60  0001 C CNN "BOM"
	1    8400 3500
	1    0    0    -1  
$EndComp
$Comp
L -2.5 #PWR?
U 1 1
P 8400 3650
AR Path="/552B011F/5566970D" Ref="#PWR?"  Part="1" 
AR Path="/552B011F/5550176D/5566970D" Ref="#PWR0341"  Part="1" 
F 0 "#PWR0341" H 8400 3600 30  0001 C CNN
F 1 "-2.5" H 8400 3550 50  0000 C CNN
F 2 "" H 8400 3650 60  0000 C CNN
F 3 "" H 8400 3650 60  0000 C CNN
	1    8400 3650
	1    0    0    -1  
$EndComp
Wire Wire Line
	8400 3650 8400 3600
Wire Wire Line
	8400 3400 8400 3300
Connection ~ 8400 3300
Wire Wire Line
	5000 2200 5000 1800
Connection ~ 5000 1800
Wire Wire Line
	7700 1500 8000 1500
Wire Wire Line
	7700 1800 8250 1800
Wire Wire Line
	7900 2200 7900 1800
Connection ~ 7900 1800
Wire Wire Line
	7800 1800 7800 1500
Connection ~ 7800 1500
Connection ~ 7800 1800
$EndSCHEMATC
